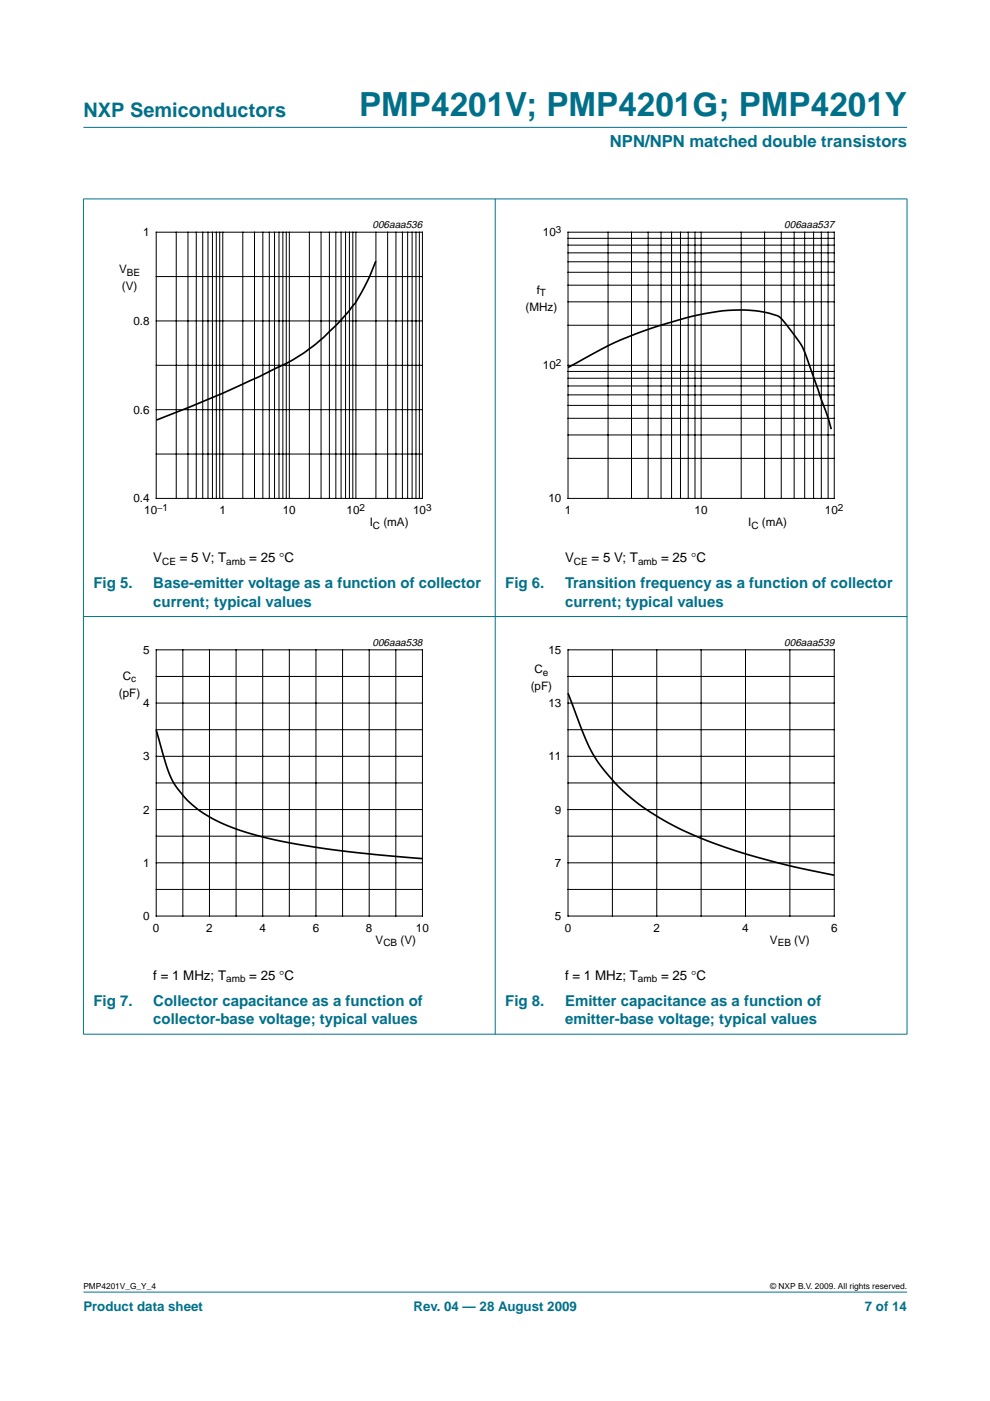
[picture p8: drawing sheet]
<svg xmlns="http://www.w3.org/2000/svg" width="210mm" height="297mm" viewBox="0 0 210 297" stroke-linecap="round" stroke-linejoin="round" font-family="sans-serif">
<g fill="#00708a" stroke="#00708a" stroke-width=".21">
<path d="M17.7 273.9h174.6z"/>
<path d="M17.7 27h174.6z"/>
<path d="M17.7 42.2v177z"/>
<path d="M105 42.1v177.2z"/>
<path d="M192.3 42.2v177z"/>
<path d="M17.6 42.2h174.8z"/>
<path d="M17.6 130.7h174.8z"/>
<path d="M17.6 219.3h174.8z"/>
</g>
<path d="M20.4 46.4h81.9v66.3h-81.9zM107.7 46.4h81.9v66.3h-81.9zM20.4 135h81.9v66.3h-81.9zM107.7 135h81.9v66.3h-81.9z" fill="none" stroke="#fff" stroke-width=".21"/>
<g fill="none" stroke="#000" stroke-width=".21">
<path d="M33.1 49.2h56.5v56.5h-56.5zM33.1 58.6h56.5M37.4 49.2v56.5M39.9 49.2v56.5M41.6 49.2v56.5M43 49.2v56.5M44.1 49.2v56.5M45 49.2v56.5M45.9 49.2v56.5M46.6 49.2v56.5M47.2 49.2v56.5M51.5 49.2v56.5"/>
<path d="M54 49.2v56.5M55.7 49.2v56.5M57.1 49.2v56.5M58.2 49.2v56.5M59.2 49.2v56.5M60 49.2v56.5M60.7 49.2v56.5M61.3 49.2v56.5M65.6 49.2v56.5M68.1 49.2v56.5M69.8 49.2v56.5M71.2 49.2v56.5"/>
<path d="M72.3 49.2v56.5M73.3 49.2v56.5M74.1 49.2v56.5M74.8 49.2v56.5M75.5 49.2v56.5M79.7 49.2v56.5M82.2 49.2v56.5M83.9 49.2v56.5M85.3 49.2v56.5M86.4 49.2v56.5M87.4 49.2v56.5M88.2 49.2v56.5"/>
<path d="M88.9 49.2v56.5M120.4 49.2h56.5v56.5h-56.5zM120.4 57.7h56.5M120.4 55.5h56.5M120.4 53.6h56.5M120.4 52h56.5M120.4 50.5h56.5M128.9 49.2v56.5M133.9 49.2v56.5M137.4 49.2v56.5M140.2 49.2v56.5M142.4 49.2v56.5"/>
<path d="M144.3 49.2v56.5M145.9 49.2v56.5M147.4 49.2v56.5M148.7 49.2v56.5M157.1 49.2v56.5M162.1 49.2v56.5M165.6 49.2v56.5M168.4 49.2v56.5M170.6 49.2v56.5M172.5 49.2v56.5M174.1 49.2v56.5M175.6 49.2v56.5"/>
<path d="M33.1 68h56.5M33.1 77.5h56.5M120.4 77.5h56.5M120.4 78.8h56.5M120.4 69h56.5M120.4 64h56.5M120.4 60.5h56.5M33.1 86.9h56.5M33.1 96.3h56.5M120.4 97.2h56.5M120.4 92.2h56.5M120.4 88.7h56.5"/>
<path d="M120.4 86h56.5M120.4 83.7h56.5M120.4 81.8h56.5M120.4 80.2h56.5M33.1 137.8h56.5v56.4h-56.5zM38.8 137.8v56.4M44.4 137.8v56.4M50.1 137.8v56.4M55.7 137.8v56.4M61.3 137.8v56.4M67 137.8v56.4M72.6 137.8v56.4"/>
<path d="M78.3 137.8v56.4M83.9 137.8v56.4M120.4 137.8h56.5v56.4h-56.5zM129.8 137.8v56.4M139.2 137.8v56.4M148.7 137.8v56.4M158.1 137.8v56.4M167.5 137.8v56.4M33.1 149.1h56.5M33.1 143.4h56.5M33.1 154.7h56.5M120.4 149.1h56.5"/>
<path d="M120.4 143.4h56.5M120.4 154.7h56.5M33.1 177.3h56.5M33.1 171.6h56.5M33.1 166h56.5M33.1 160.4h56.5M120.4 177.3h56.5M120.4 171.6h56.5M120.4 166h56.5M120.4 160.4h56.5M33.1 188.6h56.5M33.1 182.9h56.5"/>
<path d="M120.4 188.6h56.5M120.4 182.9h56.5"/>
</g>
<path d="M79.7 55.4l-1.3 3.1a34.4 34.4 0 0 1-9.4 12.6 35.1 35.1 0 0 1-10.5 7l-5.5 2.6a230.9 230.9 0 0 1-19.9 8.4M120.4 77.9l10.1-5.3 4.2-1.8 4.2-1.5 6.6-1.9 4.3-1 4.4-.6 4.1-.1a17.4 17.4 0 0 1 7.1 1.6l1.4 1.6 2.8 3.7a16.4 16.4 0 0 1 2 4.8l3.9 11 .7 2.6M33.1 154.8l1.4 5a20.3 20.3 0 0 0 12.7 14.8 75.9 75.9 0 0 0 19.8 5l8.4 1.2 14.2 1.2M120.4 147l.3 .7a74 74 0 0 0 5.6 13.2 41.8 41.8 0 0 0 16.5 14.1 118.4 118.4 0 0 0 29.4 9.6l4.7 1" fill="none" stroke="#000" stroke-width=".35"/>
<text font-size="7.1" fill="#00708a" x="76.1" y="24.7">PMP4201V; PMP4201G; PMP4201Y</text>
<text font-size="4.2" fill="#00708a" x="17.7" y="24.9">NXP Semiconductors</text>
<text font-size="3.5" fill="#00708a" x="129.3" y="31.1">NPN/NPN matched double transistors</text>
<g font-size="3.2" fill="#00708a">
<text x="19.8" y="124.7">Fig 5.</text>
<text x="32.5" y="124.7">Base-emitter voltage as a function of collector</text>
<text x="107.1" y="124.7">Fig 6.</text>
<text x="119.8" y="124.7">Transition frequency as a function of collector</text>
<text x="32.5" y="128.6">current; typical values</text>
<text x="119.8" y="128.6">current; typical values</text>
<text x="19.8" y="213.3">Fig 7.</text>
<text x="32.5" y="213.3">Collector capacitance as a function of</text>
<text x="107.1" y="213.3">Fig 8.</text>
<text x="119.8" y="213.3">Emitter capacitance as a function of</text>
<text x="32.5" y="217.2">collector-base voltage; typical values</text>
<text x="119.8" y="217.2">emitter-base voltage; typical values</text>
</g>
<g font-size="2.8">
<text x="32.5" y="119.2">V</text>
<text x="38.1" y="119.2">= 5 V; T</text>
<text x="52.9" y="119.2">= 25 °C</text>
<text x="119.8" y="119.2">V</text>
<text x="125.4" y="119.2">= 5 V; T</text>
<text x="140.2" y="119.2">= 25 °C</text>
<text x="32.5" y="207.7">f = 1 MHz; T</text>
<text x="52.9" y="207.7">= 25 °C</text>
<text x="119.8" y="207.7">f = 1 MHz; T</text>
<text x="140.2" y="207.7">= 25 °C</text>
</g>
<g font-size="2.8" fill="#00708a">
<text x="17.7" y="278">Product data sheet</text>
<text x="87.7" y="278">Rev. 04 — 28 August 2009</text>
<text x="183.4" y="278">7 of 14</text>
</g>
<g font-size="2.5">
<text x="30.3" y="50.1">1</text>
<text x="115.1" y="50.1">10</text>
<text x="25.2" y="58">V</text>
<text x="25.8" y="61.5">(V)</text>
<text x="111.4" y="65.8">(MHz)</text>
<text x="113.8" y="62.3">f</text>
<text x="28.3" y="68.9">0.8</text>
<text x="115.1" y="78.3">10</text>
<text x="28.3" y="87.7">0.6</text>
<text x="28.3" y="106.5">0.4</text>
<text x="116.3" y="106.5">10</text>
<text x="30.6" y="109.1">10</text>
<text x="46.5" y="109.1">1</text>
<text x="60" y="109.1">10</text>
<text x="73.5" y="109.1">10</text>
<text x="78.4" y="111.6">I</text>
<text x="81.3" y="111.6">(mA)</text>
<text x="87.6" y="109.1">10</text>
<text x="119.7" y="109.1">1</text>
<text x="147.3" y="109.1">10</text>
<text x="158.6" y="111.6">I</text>
<text x="161.5" y="111.6">(mA)</text>
<text x="174.9" y="109.1">10</text>
<text x="30.3" y="138.6">5</text>
<text x="113.3" y="142.8">C</text>
<text x="116.3" y="138.6">15</text>
<text x="25.2" y="147.7">(pF)</text>
<text x="26.1" y="144.2">C</text>
<text x="30.3" y="149.9">4</text>
<text x="112.5" y="146.3">(pF)</text>
<text x="116.3" y="149.9">13</text>
<text x="30.3" y="161.2">3</text>
<text x="116.3" y="161.2">11</text>
<text x="30.3" y="172.5">2</text>
<text x="117.7" y="172.5">9</text>
<text x="30.3" y="183.8">1</text>
<text x="117.7" y="183.8">7</text>
<text x="30.3" y="195.1">0</text>
<text x="32.4" y="197.6">0</text>
<text x="43.7" y="197.6">2</text>
<text x="55" y="197.6">4</text>
<text x="66.3" y="197.6">6</text>
<text x="77.6" y="197.6">8</text>
<text x="88.2" y="197.6">10</text>
<text x="117.7" y="195.1">5</text>
<text x="119.7" y="197.6">0</text>
<text x="138.6" y="197.6">2</text>
<text x="157.4" y="197.6">4</text>
<text x="176.2" y="197.6">6</text>
<text x="79.6" y="200.1">V</text>
<text x="84.9" y="200.1">(V)</text>
<text x="163.2" y="200.1">V</text>
<text x="168.4" y="200.1">(V)</text>
</g>
<g font-size="2.2">
<text x="79" y="48.4">006aaa536</text>
<text x="166.3" y="48.4">006aaa537</text>
<text x="79" y="136.9">006aaa538</text>
<text x="166.3" y="136.9">006aaa539</text>
</g>
<g font-size="2.1">
<text x="117.8" y="49.3">3</text>
<text x="26.9" y="58.5">BE</text>
<text x="114.5" y="62.8">T</text>
<text x="117.8" y="77.6">2</text>
<text x="33.3" y="108.3">−1</text>
<text x="76.2" y="108.3">2</text>
<text x="79.1" y="112.1">C</text>
<text x="90.4" y="108.3">3</text>
<text x="159.3" y="112.1">C</text>
<text x="177.7" y="108.3">2</text>
<text x="34.4" y="119.7">CE</text>
<text x="48" y="119.7">amb</text>
<text x="121.7" y="119.7">CE</text>
<text x="135.3" y="119.7">amb</text>
<text x="115.1" y="143.3">e</text>
<text x="27.8" y="144.7">c</text>
<text x="81.3" y="200.6">CB</text>
<text x="164.9" y="200.6">EB</text>
<text x="48" y="208.3">amb</text>
<text x="135.3" y="208.3">amb</text>
</g>
<g font-size="1.8">
<text x="17.7" y="273.4">PMP4201V_G_Y_4</text>
<text x="163.3" y="273.4">© NXP B.V. 2009. All rights reserved.</text>
</g>
</svg>
